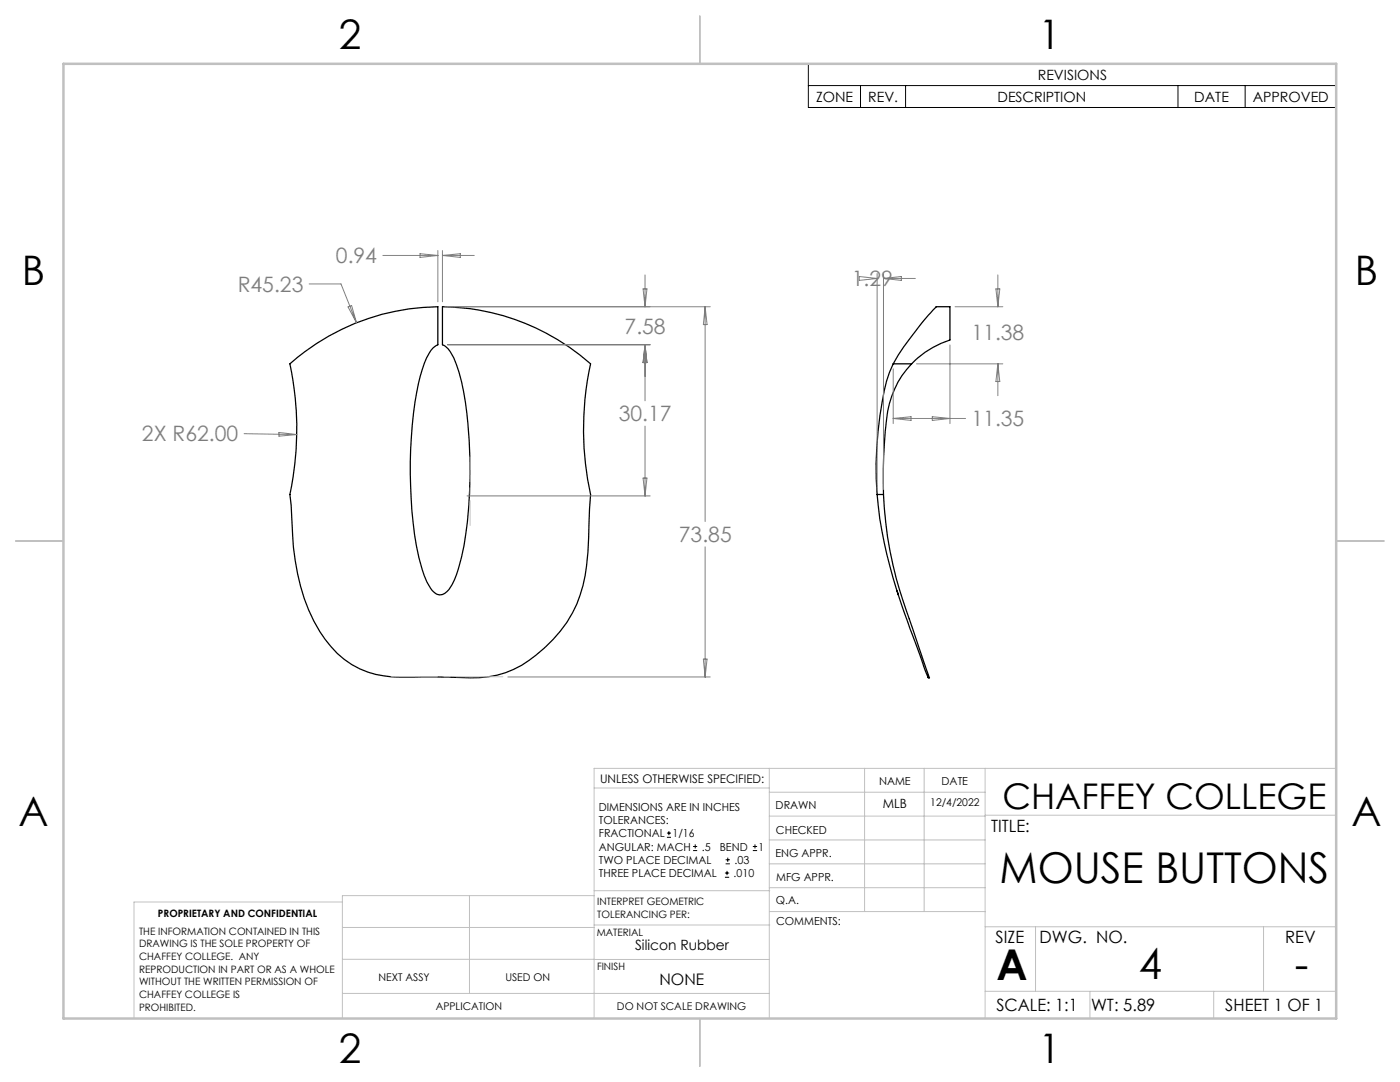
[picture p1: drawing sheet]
<svg xmlns="http://www.w3.org/2000/svg" width="279mm" height="216mm" viewBox="0 0 279 216" stroke-linecap="round" stroke-linejoin="round" font-family="sans-serif">
<path d="M57.9 72.6a45.1 45.1 0 0 1 29.5-11.4v7.6l-.8 .5a9.1 9.1 0 0 0-2.3 4.4 74.2 74.2 0 0 0-2.3 23.3 59.9 59.9 0 0 0 2.7 17.9 7.1 7.1 0 0 0 2.3 3.6 1.93 1.93 0 0 0 2.6-.9 21.9 21.9 0 0 0 3-8.7 93.4 93.4 0 0 0-.5-32.7 18.3 18.3 0 0 0-2.7-6.6l-1.1-.8v-7.6a45.4 45.4 0 0 1 29.6 11.4 61.3 61.3 0 0 0 0 26.1l-.4 5.8a42.5 42.5 0 0 1-2.4 16 27.9 27.9 0 0 1-12.6 13.1 18.6 18.6 0 0 1-8.6 1.7l-9.3-.2a29.2 29.2 0 0 1-11.2-1 18.1 18.1 0 0 1-9.6-8.1 41.7 41.7 0 0 1-5.5-21l-.4-6.3a62 62 0 0 0 0-26.1zM178.3 72.6a61.6 61.6 0 0 1 8.5-11.4h2.8v6.6a18.2 18.2 0 0 0-7.7 4.8M178.3 72.6a40.6 40.6 0 0 0-3.1 13.5 65.8 65.8 0 0 0-.2 12.6M178.3 72.6h3.6M181.9 72.6a18.6 18.6 0 0 0-4.9 10.9l-.6 7.6-.1 7.6M175 98.7a102 102 0 0 0 6.6 26.7l3.2 8.8 .4 1 .3 .1-2.7-7.8a114.6 114.6 0 0 1-5.7-20.4l-.8-8.4M175 98.7h1.3M179 117.9l.3 .8M185.2 135.1h.1" fill="none" stroke="#000" stroke-width=".25"/>
<g fill="none" stroke="#000" stroke-width=".2">
<path d="M161.3 12.7h105.4v8.7h-105.4zM161.3 17.1h105.4M171.7 17.1v4.3M180.7 17.1v4.3M235.1 17.1v4.3M248.5 17.1v4.3M133.1 167.1h.8M133.1 166.2h.8M133.5 165.8v.9M138.3 169.7h.8M138.3 168.9h.8M138.7 168.5v.8"/>
<path d="M144.7 175h.8M144.7 174.2h.8M144.8 172.4h.9M144.8 171.6h.9M145.1 173.8v.8M145.2 171.1v.9M150.2 169.7h.9M150.2 168.9h.9M150.7 168.5v.8"/>
</g>
<g fill="none" stroke="#808080" stroke-width=".2">
<path d="M61.7 56.7h6.4l3.1 7.7M76.4 51h11M83.8 50.6l3.6 .4-3.6 .4zM87.4 50v10.2M88.3 50v10.2M88.3 51h6.4M88.3 51l3.6-.4v.8zM128.3 57.6h.8l-.4 3.6zM128.7 54.9v6.3M171.5 55.2l3.5 .4-3.5 .4zM175 54.6v43.1M175 55.6h.1"/>
<path d="M176.3 54.6v43.1M176.3 55.6h6.4M176.3 55.6l3.6-.4v.8zM198.8 57.6h.7l-.4 3.6zM199.1 54.9v6.3M69.5 61.2l.7-.2 1 3.4zM89.3 68.8h40.5M128.7 68.8v11.2M128.7 68.8l.4 3.6h-.8zM140.7 61.2v42.9M140.7 61.2l.4 3.6h-.7zM141.7 61.2h-52.9"/>
<path d="M178.3 73.6v10.9M182.9 72.6h17.2M189.6 68.8v15.7M190.6 61.2h9.5M199.1 72.6v6.4M199.1 72.6l.4 3.5h-.7zM48.7 86.5l10.5 .2M55.7 86.3l3.5 .4-3.5 .3zM93.2 99h36.6M128.3 95.4h.8l-.4 3.6zM128.7 85v14M178.3 83.5h14.4"/>
<path d="M178.3 83.5l3.5-.4v.8zM186.1 83.1l3.5 .4-3.5 .4zM140.7 109.1v26M101.4 135.1h40.3M140.4 131.5h.7l-.4 3.6z"/>
</g>
<path d="M78.1 135h22.3" fill="none" stroke="#c0c0c0" stroke-width=".2" stroke-dasharray="15.2 1.3 1.3 1.3" stroke-dashoffset="6"/>
<path d="M93.8 91.2v13.6" fill="none" stroke="#c0c0c0" stroke-width=".2" stroke-dasharray="15.2 1.3 1.3 1.3" stroke-dashoffset="10.3"/>
<g fill="none" stroke="#c0c0c0" stroke-width=".2">
<path d="M118.6 157.2h34.9M153.5 153.3v49.9M153.5 158.1h43.1M172.5 153.3v28.6M184.4 153.3v28.6M196.6 153.3v49.9M266.7 153.3h-148.1v49.9M68.3 180h-41.6v23.2M93.7 178.7v19.5M118.6 178.7h-50.3v24.5M118.6 177.7h35M153.5 167.6h43.1"/>
<path d="M153.5 162.8h43.1M153.5 172.4h43.1M153.5 177.1h43.1M196.6 162.7h70.1M68.3 198.2h85.2M68.3 191.4l85.2 .1M68.3 185.1h50.3M118.6 184.6h35M153.6 181.9h43M196.6 197.8h70.1M196.6 184.9h70.1M206.7 184.9v12.9"/>
<path d="M217.5 197.8v5.4M242.2 197.8v5.4M252.2 184.9v12.9"/>
</g>
<path d="M139.7 3.2v9.5M3.1 107.9h9.6M266.7 107.9h9.5M139.7 203.2v9.6" fill="none" stroke="#c0c0c0" stroke-width=".25"/>
<path d="M12.7 12.7h254v190.5h-254z" fill="none" stroke="#c0c0c0" stroke-width=".5"/>
<g font-size="8.5">
<text x="199.5" y="176.2">MOUSE BUTTONS</text>
<text x="198.9" y="195.5">A</text>
<text x="227.3" y="195.4">4</text>
<text x="258.4" y="195.4">-</text>
</g>
<g font-size="8.1">
<text x="67.6" y="9.7">2</text>
<text x="207.3" y="9.7">1</text>
<text x="4.4" y="57">B</text>
<text x="270.4" y="57">B</text>
<text x="3.7" y="164.9">A</text>
<text x="269.7" y="164.9">A</text>
<text x="67.6" y="212.2">2</text>
<text x="207.3" y="212.2">1</text>
</g>
<text font-size="7.1" x="200.1" y="161.4">CHAFFEY COLLEGE</text>
<g font-size="4.2" fill="#808080">
<text x="67" y="52.6">0.94</text>
<text x="47.4" y="58.2">R45.23</text>
<text x="170" y="57.1">1.29</text>
<text x="124.7" y="66.6">7.58</text>
<text x="193.9" y="67.9">11.38</text>
<text x="28.3" y="87.9">2X R62.00</text>
<text x="123.5" y="84.1">30.17</text>
<text x="193.9" y="85.1">11.35</text>
<text x="135.5" y="108.2">73.85</text>
</g>
<g font-size="3.4">
<text x="197.8" y="166">TITLE:</text>
<text x="198.7" y="188.1">SIZE</text>
<text x="207.5" y="188.1">DWG. NO.</text>
<text x="256.5" y="188.2">REV</text>
<text x="198.8" y="201.7">SCALE: 1:1</text>
<text x="217.7" y="201.8">WT: 5.89</text>
<text x="244.5" y="201.7">SHEET 1 OF 1</text>
</g>
<text font-size="3.2" x="131.6" y="196.6">NONE</text>
<g font-size="2.8">
<text x="207.1" y="15.9">REVISIONS</text>
<text x="162.9" y="20.3">ZONE</text>
<text x="173.3" y="20.3">REV.</text>
<text x="199.1" y="20.3">DESCRIPTION</text>
<text x="238.4" y="20.3">DATE</text>
<text x="250" y="20.3">APPROVED</text>
<text x="126.7" y="189.5">Silicon Rubber</text>
</g>
<text font-size="2.5" x="176.2" y="161.3">MLB</text>
<text font-size="2.4" x="119.8" y="156.2">UNLESS OTHERWISE SPECIFIED:</text>
<g font-size="2.2">
<text x="119.5" y="161.8">DIMENSIONS ARE IN INCHES</text>
<text x="154.8" y="161.4">DRAWN</text>
<text x="175.4" y="156.6">NAME</text>
<text x="187.9" y="156.7">DATE</text>
<text x="119.5" y="164.4">TOLERANCES:</text>
<text x="119.5" y="167.1">FRACTIONAL</text>
<text x="134.2" y="167.1">1/16</text>
<text x="154.9" y="166.3">CHECKED</text>
<text x="119.5" y="172.4">TWO PLACE DECIMAL</text>
<text x="119.5" y="169.7">ANGULAR: MACH</text>
<text x="140.1" y="169.7">.5</text>
<text x="143.6" y="169.7">BEND</text>
<text x="146.6" y="172.4">.03</text>
<text x="151.4" y="169.7">1</text>
<text x="154.8" y="171">ENG APPR.</text>
<text x="119.5" y="175">THREE PLACE DECIMAL</text>
<text x="146.4" y="175">.010</text>
<text x="154.9" y="175.7">MFG APPR.</text>
<text x="154.9" y="180.4">Q.A.</text>
<text x="154.9" y="184.6">COMMENTS:</text>
</g>
<g font-size="2.1">
<text x="185.7" y="160.7">12/4/2022</text>
<text x="75.5" y="195.7">NEXT ASSY</text>
<text x="100.9" y="195.7">USED ON</text>
<text x="86.9" y="201.5">APPLICATION</text>
<text x="123.1" y="201.6">DO NOT SCALE DRAWING</text>
</g>
<g font-size="2">
<text x="31.5" y="182.9">PROPRIETARY AND CONFIDENTIAL</text>
<text x="119.2" y="180.6">INTERPRET GEOMETRIC</text>
<text x="119.2" y="183.1">TOLERANCING PER:</text>
<text x="27.8" y="186.5">THE INFORMATION CONTAINED IN THIS</text>
<text x="27.8" y="189">DRAWING IS THE SOLE PROPERTY OF</text>
<text x="27.8" y="191.6">CHAFFEY COLLEGE. ANY</text>
<text x="119.1" y="186.7">MATERIAL</text>
<text x="27.8" y="194.1">REPRODUCTION IN PART OR AS A WHOLE</text>
<text x="27.8" y="196.6">WITHOUT THE WRITTEN PERMISSION OF</text>
<text x="119.1" y="193.5">FINISH</text>
<text x="27.8" y="199.1">CHAFFEY COLLEGE IS</text>
<text x="27.8" y="201.7">PROHIBITED.</text>
</g>
</svg>
